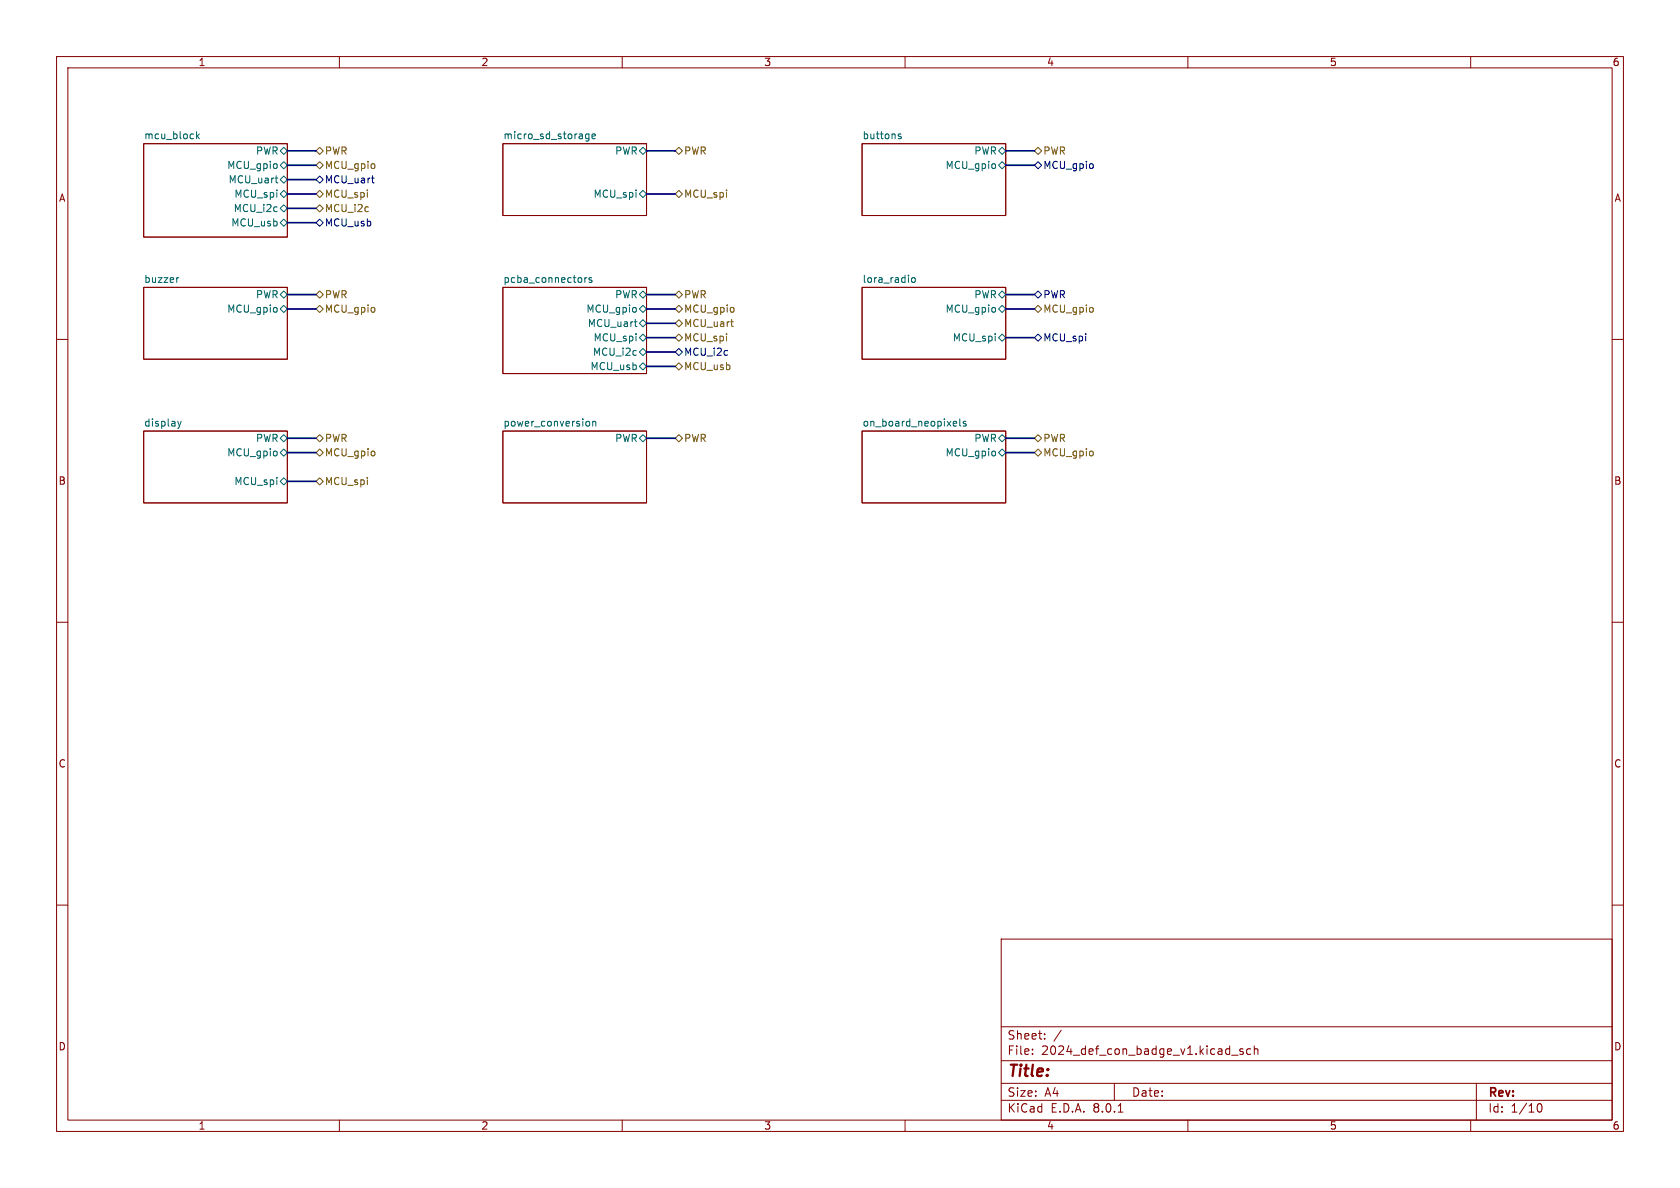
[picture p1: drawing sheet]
<svg xmlns="http://www.w3.org/2000/svg" width="297mm" height="210mm" viewBox="0 0 297 210" stroke-linecap="round" stroke-linejoin="round" font-family="sans-serif">
<g fill="none" stroke="#840000" stroke-width=".18">
<path d="M10 10h277v190h-277zM12 12h273v186h-273zM60 10v2M110 10v2M160 10v2M210 10v2M260 10v2M25.4 25.4h25.4v16.5h-25.4zM88.9 25.4h25.4v12.7h-25.4zM152.4 25.4h25.4v12.7h-25.4zM10 60h2M25.4 50.8h25.4v12.7h-25.4z"/>
<path d="M88.9 50.8h25.4v15.2h-25.4zM152.4 50.8h25.4v12.7h-25.4zM285 60h2M25.4 76.2h25.4v12.7h-25.4zM88.9 76.2h25.4v12.7h-25.4zM152.4 76.2h25.4v12.7h-25.4zM10 110h2M285 110h2M10 160h2M285 160h2M177 166h108v32h-108zM60 198v2"/>
<path d="M110 198v2M160 198v2M177 194.5h108M177 191.5h108M177 187.5h108M177 181.5h108M182.5 186.3v.1M182.5 185.5v.1M184.7 183.6v.1M184.7 182.8v.1M187.6 182.1l-1.3 2M197 191.5v3"/>
<path d="M197.7 196.6h.8M210 198v2M217.7 186.5h1.2M219.7 185.5l-.3-.1-.2 .2v.2l.5 .2v.3h-.5M221.1 185.5l-.4-.1-.3 .3v.4l.1 .2h.6M221.7 185.5l.3-.1 .3 .1 .1 .9M221.7 184.9v1.5M260 198v2M261 191.5v6.5M271.7 195.7l.2-.5 .2-.1a.8 .8 0 0 1 .5 .7 .8 .8 0 0 1-.5 .8l-.2-.1-.2-.5"/>
</g>
<g fill="none" stroke="#006464" stroke-width=".18">
<path d="M34.8 23.3v1.2M34.9 24l.3 .5M35.2 23.7l-.4 .5M48.6 31.5h.5M48.9 32.3h.2M48.9 29.1v.6M49.5 39.4l.7-.7 .6 .7-.6 .6zM49.5 36.8l.7-.6 .6 .6-.6 .7zM49.5 26.7l.7-.7 .6 .7-.6 .6zM49.5 29.2l.7-.6 .6 .6-.6 .6zM50.2 31.1l.6 .7-.6 .6-.7-.6zM50.2 33.7l.6 .6-.6 .6-.7-.6z"/>
<path d="M104.1 23.7v1l-.2 .2h-.3M104.1 23.7h-.3l-.3 .2 .1 .6h.5M104.7 24.1l.6-.1-.1-.3h-.4l-.1 .2v.6h.5M113 26.7l.7-.7 .6 .7-.6 .6zM113.7 33.7l.6 .6-.6 .6-.7-.6zM159.3 23.7h-.3l-.2 .2v.1l.5 .2v.3h-.5M175.9 29.1v.6M176.5 29.2l.7-.6 .6 .6-.6 .6zM176.5 26.7l.7-.7 .6 .7-.6 .6zM31.6 49.1l-.3 .1M48.9 54.5v.6M50.2 51.4l.6 .7-.6 .6-.7-.6z"/>
<path d="M50.2 54l.6 .6-.6 .6-.7-.6zM103.4 49.1v.8M103.8 49.1l-.4 .2M104.6 49.1h-.3l-.2 .2 .1 .1 .4 .2v.3h-.5M112.1 56.9h.5M112.4 57.7h.2M112.4 54.5v.6M113 57.2l.7-.7 .6 .7-.6 .6zM113 59.7l.7-.6 .6 .6-.6 .6zM113.7 51.4l.6 .7-.6 .6-.7-.6zM113.7 54l.6 .6-.6 .6-.7-.6zM161.3 49.1h.3l.2 .2v.4l-.2 .2h-.3l-.2-.2z"/>
<path d="M175.9 54.5v.6M176.5 59.7l.7-.6 .6 .6-.6 .6zM177.2 51.4l.6 .7-.6 .6-.7-.6zM177.2 54l.6 .6-.6 .6-.7-.6zM31.4 74.5l.3 .8M31.7 75.3l-.3 .4M32 74.5l-.3 .8M48.9 79.9v.6M49.5 77.5l.7-.7 .6 .7-.6 .6zM103.7 74.5h.3l.2 .2v.5l-.2 .1h-.3M104.8 74.6l.2-.1h.3v.8M104.8 74.5v.8"/>
<path d="M113 64.8l.7-.7 .6 .7-.6 .6zM113 62.2l.7-.6 .6 .6-.6 .7zM113 77.5l.7-.7 .6 .7-.6 .6zM168.7 74.5h.4v.3l-.6 .1M169.1 75.3h-.4M169.7 74.1v1l.2 .2M170.8 74.5h-.3l-.2 .2v.1l.5 .2v.3h-.5M175.9 79.9v.6M176.5 77.5l.7-.7 .6 .7-.6 .6zM49.5 85.1l.7-.6 .6 .6-.6 .6zM49.5 80l.7-.6 .6 .6-.6 .6zM176.5 80l.7-.6 .6 .6-.6 .6z"/>
</g>
<g fill="none" stroke="#725600" stroke-width=".18">
<path d="M55.9 36.8l.6-.6 .6 .6-.6 .7zM55.9 26.7l.6-.7 .6 .7-.6 .6zM55.9 29.2l.6-.6 .6 .6-.6 .6zM56.5 33.7l.6 .6-.6 .6-.6-.6zM66.2 29.1v.6M119.4 26.7l.6-.7 .6 .7-.6 .6zM120 33.7l.6 .6-.6 .6-.6-.6zM182.9 26.7l.6-.7 .6 .7-.6 .6zM56.5 54l.6 .6-.6 .6-.6-.6zM56.5 51.4l.6 .7-.6 .6-.6-.6zM66.2 54.5v.6M119.4 59.7l.6-.6 .6 .6-.6 .6z"/>
<path d="M119.4 54.6l.6-.6 .6 .6-.6 .6zM119.4 57.2l.6-.7 .6 .7-.6 .6zM120 51.4l.6 .7-.6 .6-.6-.6zM129.2 56.9h.4M129.4 57.7h.2M129.7 54.5v.6M183.5 54l.6 .6-.6 .6-.6-.6zM193.2 54.5v.6M55.9 77.5l.6-.7 .6 .7-.6 .6zM66.2 79.9v.6M119.4 77.5l.6-.7 .6 .7-.6 .6zM119.4 64.8l.6-.7 .6 .7-.6 .6z"/>
<path d="M182.9 77.5l.6-.7 .6 .7-.6 .6zM193.2 79.9v.6M55.9 80l.6-.6 .6 .6-.6 .6zM55.9 85.1l.6-.6 .6 .6-.6 .6zM182.9 80l.6-.6 .6 .6-.6 .6z"/>
</g>
<path d="M55.9 39.4l.6-.7 .6 .7-.6 .6zM56.5 31.1l.6 .7-.6 .6-.6-.6zM65.7 31.5h.4M65.9 32.3h.2M182.9 29.2l.6-.6 .6 .6-.6 .6zM193.2 29.1v.6M182.9 59.7l.6-.6 .6 .6-.6 .6zM183.5 51.4l.6 .7-.6 .6-.6-.6zM119.4 62.2l.6-.6 .6 .6-.6 .7z" fill="none" stroke="#000084" stroke-width=".18"/>
<g fill="none" stroke="#000084" stroke-width=".3">
<path d="M50.8 26.7h5.1M50.8 29.2h5.1M50.8 34.3h5.1M50.8 31.8h5.1M50.8 39.4h5.1M50.8 36.8h5.1M114.3 26.7h5.1M114.3 34.3h5.1M177.8 26.7h5.1M177.8 29.2h5.1M50.8 52.1h5.1M50.8 54.6h5.1"/>
<path d="M114.3 52.1h5.1M114.3 57.2h5.1M114.3 59.7h5.1M114.3 54.6h5.1M177.8 52.1h5.1M177.8 59.7h5.1M177.8 54.6h5.1M50.8 77.5h5.1M114.3 62.2h5.1M114.3 77.5h5.1M114.3 64.8h5.1M177.8 77.5h5.1"/>
<path d="M50.8 80h5.1M50.8 85.1h5.1M177.8 80h5.1"/>
</g>
<text font-size="2.8" fill="#840000" x="178" y="190.9">Title:</text>
<g font-size="2.1" fill="#840000">
<text x="178" y="184">Sheet:</text>
<text x="178" y="186.7">File:</text>
<text x="184.1" y="186.7">2024_def_con_badge_v1.kicad_sch</text>
<text x="178" y="196.9">KiCad</text>
<text x="178" y="194.1">Size:</text>
<text x="184.7" y="194.1">A4</text>
<text x="185.7" y="196.9">E.D.A.</text>
<text x="193.3" y="196.9">8.0.1</text>
<text x="200" y="194.1">Date:</text>
<text x="263" y="194.3">Rev:</text>
<text x="263" y="196.9">Id:</text>
<text x="267.1" y="196.9">1/10</text>
</g>
<g font-size="1.8" fill="#840000">
<text x="35" y="11.9">1</text>
<text x="85" y="11.9">2</text>
<text x="135" y="11.9">3</text>
<text x="185" y="11.9">4</text>
<text x="235" y="11.9">5</text>
<text x="285" y="11.9">6</text>
<text x="10.3" y="35.9">A</text>
<text x="285.3" y="35.9">A</text>
<text x="10.3" y="85.9">B</text>
<text x="285.3" y="85.9">B</text>
<text x="10.3" y="135.9">C</text>
<text x="285.3" y="135.9">C</text>
<text x="10.3" y="185.9">D</text>
<text x="285.3" y="185.9">D</text>
<text x="35" y="199.9">1</text>
<text x="85" y="199.9">2</text>
<text x="135" y="199.9">3</text>
<text x="185" y="199.9">4</text>
<text x="235" y="199.9">5</text>
<text x="285" y="199.9">6</text>
</g>
<g font-size="1.8" fill="#006464">
<text x="25.4" y="24.7">mcu_block</text>
<text x="45.1" y="27.5">PWR</text>
<text x="88.9" y="24.7">micro_sd_storage</text>
<text x="108.6" y="27.5">PWR</text>
<text x="152.4" y="24.7">buttons</text>
<text x="172.1" y="27.5">PWR</text>
<text x="40.1" y="30.1">MCU_gpio</text>
<text x="40.3" y="32.6">MCU_uart</text>
<text x="41.3" y="35.2">MCU_spi</text>
<text x="104.8" y="35.2">MCU_spi</text>
<text x="167.1" y="30.1">MCU_gpio</text>
<text x="40.8" y="40.2">MCU_usb</text>
<text x="41.2" y="37.7">MCU_i2c</text>
<text x="25.4" y="50.1">buzzer</text>
<text x="45.1" y="52.9">PWR</text>
<text x="88.9" y="50.1">pcba_connectors</text>
<text x="108.6" y="52.9">PWR</text>
<text x="152.4" y="50.1">lora_radio</text>
<text x="172.1" y="52.9">PWR</text>
<text x="40.1" y="55.5">MCU_gpio</text>
<text x="103.6" y="55.5">MCU_gpio</text>
<text x="103.8" y="58">MCU_uart</text>
<text x="167.1" y="55.5">MCU_gpio</text>
<text x="104.3" y="65.6">MCU_usb</text>
<text x="104.7" y="63.1">MCU_i2c</text>
<text x="104.8" y="60.6">MCU_spi</text>
<text x="168.3" y="60.6">MCU_spi</text>
<text x="25.4" y="75.5">display</text>
<text x="88.9" y="75.5">power_conversion</text>
<text x="152.4" y="75.5">on_board_neopixels</text>
<text x="40.1" y="80.9">MCU_gpio</text>
<text x="45.1" y="78.3">PWR</text>
<text x="108.6" y="78.3">PWR</text>
<text x="167.1" y="80.9">MCU_gpio</text>
<text x="172.1" y="78.3">PWR</text>
<text x="41.3" y="86">MCU_spi</text>
</g>
<g font-size="1.8" fill="#725600">
<text x="57.3" y="27.5">PWR</text>
<text x="120.8" y="27.5">PWR</text>
<text x="184.3" y="27.5">PWR</text>
<text x="57.3" y="35.2">MCU_spi</text>
<text x="57.3" y="30.1">MCU_gpio</text>
<text x="120.8" y="35.2">MCU_spi</text>
<text x="57.3" y="37.7">MCU_i2c</text>
<text x="57.3" y="52.9">PWR</text>
<text x="120.8" y="52.9">PWR</text>
<text x="57.3" y="55.5">MCU_gpio</text>
<text x="120.8" y="55.5">MCU_gpio</text>
<text x="120.8" y="58">MCU_uart</text>
<text x="184.3" y="55.5">MCU_gpio</text>
<text x="120.8" y="60.6">MCU_spi</text>
<text x="120.8" y="65.6">MCU_usb</text>
<text x="57.3" y="80.9">MCU_gpio</text>
<text x="57.3" y="78.3">PWR</text>
<text x="120.8" y="78.3">PWR</text>
<text x="184.3" y="80.9">MCU_gpio</text>
<text x="184.3" y="78.3">PWR</text>
<text x="57.3" y="86">MCU_spi</text>
</g>
<g font-size="1.8" fill="#000084">
<text x="57.3" y="32.6">MCU_uart</text>
<text x="184.3" y="30.1">MCU_gpio</text>
<text x="57.3" y="40.2">MCU_usb</text>
<text x="184.3" y="52.9">PWR</text>
<text x="120.8" y="63.1">MCU_i2c</text>
<text x="184.3" y="60.6">MCU_spi</text>
</g>
</svg>
